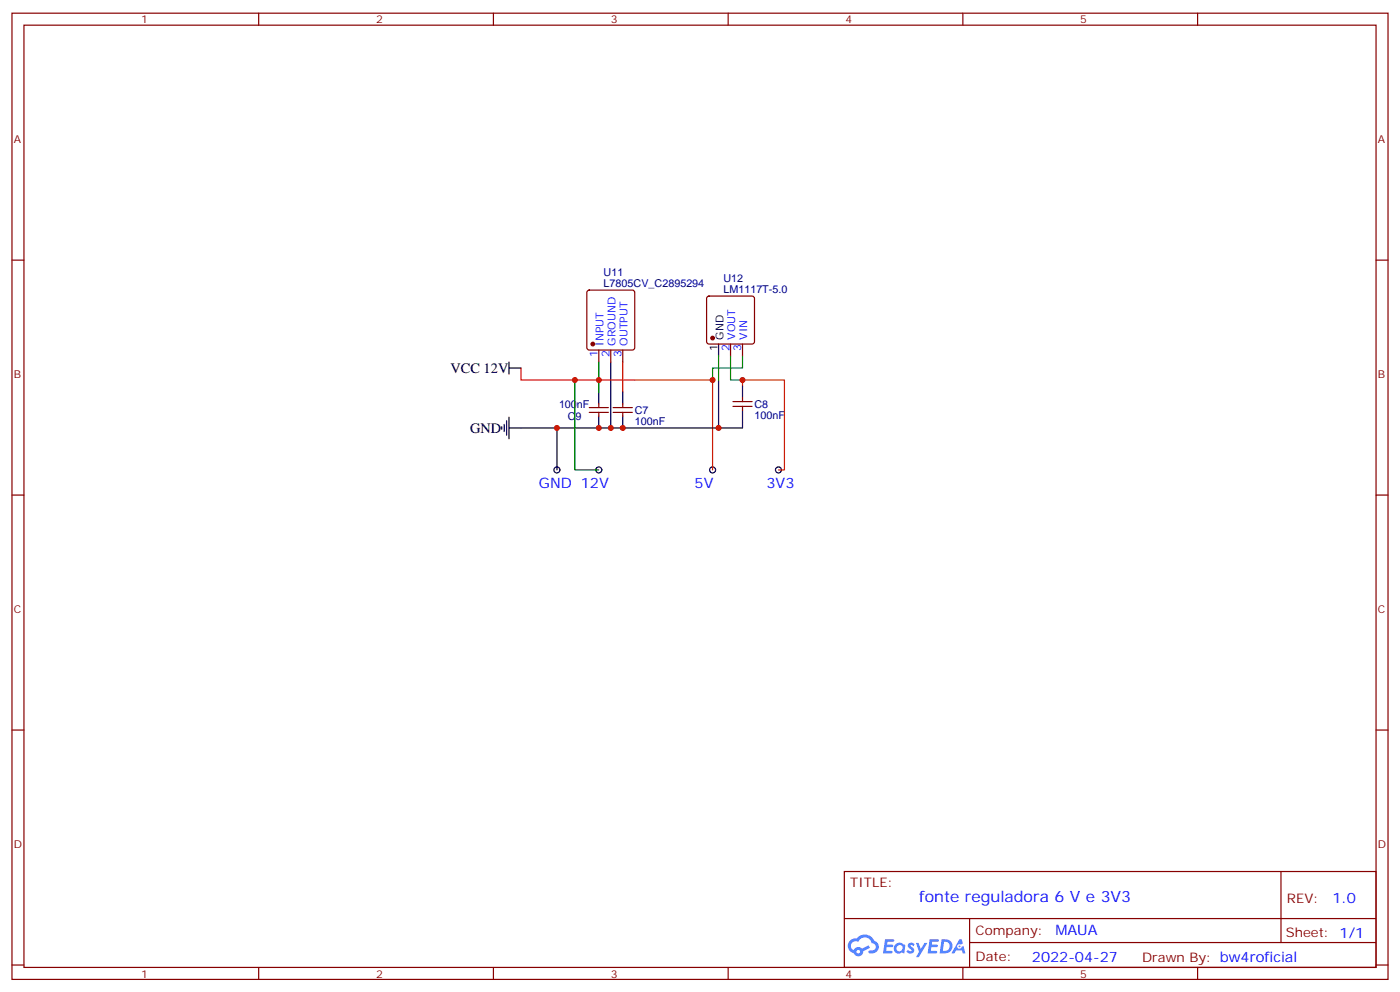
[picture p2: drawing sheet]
<svg xmlns="http://www.w3.org/2000/svg" width="412mm" height="292mm" viewBox="0 0 412 292" stroke-linecap="round" stroke-linejoin="round" font-family="sans-serif">
<g fill="none" stroke="#870000" stroke-width=".35">
<path d="M3.5 3.9h405.4v284.3h-405.4zM7.1 7.4h398.2v277.3h-398.2zM76.2 3.9v3.5M145.3 3.9v3.5M214.5 3.9v3.5M283.6 3.9v3.5M352.8 3.9v3.5M3.5 76.6h3.6M405.3 76.6h3.6M3.5 145.7h3.6M405.3 145.7h3.6M3.5 214.8h3.6"/>
<path d="M405.3 214.8h3.6M248.7 256.5h156.6v28.2h-156.6zM377.3 256.5v20.9M248.7 270.3h156.5M285.6 277.4h119.6M285.6 270.3v14.1M3.5 284h3.6M76.2 284.7v3.5M145.3 284.7v3.5M214.5 284.7v3.5M283.6 284.7v3.5M352.8 284.7v3.5"/>
<path d="M405.3 284h3.6"/>
</g>
<g fill="#5487ff">
<path d="M267.7 277.6a1.22 1.22 0 0 1 1.7 .3l-.4 .6a.47 .47 0 0 0-.3-.4 .47 .47 0 0 0-.5 .2l.1 .2a1.14 1.14 0 0 1 .8 1.8 1.14 1.14 0 0 1-1.9-.1l-.2-.1 .5-.6 .7 .4a.29 .29 0 0 0 .3-.2 .29 .29 0 0 0-.2-.3 1.04 1.04 0 0 1-.6-1.8z"/>
<path d="M260.7 276.4h2.4l.3 .2-.2 .5h-1.8l-.1 .9h1.5l.3 .4-.3 .3h-1.6l-.2 1.1 1.7 .1 .2 .3-.2 .3-2.6 .1z"/>
<path d="M273.8 276.4h2.4l.3 .2-.1 .5h-1.8l-.2 .9h1.6l.3 .4-.4 .3h-1.6l-.1 1.1 1.7 .1 .2 .3-.2 .3h-2.6z"/>
<path d="M282.6 276.4h.7l.3 1.3-.6 .3a.69 .69 0 0 0-1 .2 .69 .69 0 0 0 .4 1 .69 .69 0 0 0 .9-.6l.5-.3 .6 2.2h-.8l-.2-.8h-1.8l-.5 .8h-.8z"/>
<path d="M269.8 277.5h.8l.6 1.8 1.1-1.8h.9l-2.6 4.2h-.8l.9-1.6z"/>
<path d="M277.4 276.4l-.6 4.2h1.3a2.11 2.11 0 0 0 2.5-2.2 2.11 2.11 0 0 0-2.5-2zM278.1 277.1a1.39 1.39 0 0 1 1.7 1.5 1.39 1.39 0 0 1-1.8 1.2h-.3z"/>
<path d="M263.7 278a1.54 1.54 0 0 0-.1 2.2 1.54 1.54 0 0 0 2.2 .1l.6 .3 .3-2.3-.2-.3h-.4a1.49 1.49 0 0 0-2.4 0zM264 279a.94 .94 0 0 1 1.8 0 .94 .94 0 0 1-1.8 0z"/>
<path d="M250.4 276.8a2.18 2.18 0 0 0 1.1 3.7 1.44 1.44 0 0 0 1.6 .9 1.44 1.44 0 0 0 1.2-1.5l2-1-.5-.7-1.9 1a1.47 1.47 0 0 0-2.4 .4 1.39 1.39 0 0 1-.7-1.9 1.39 1.39 0 0 1 2-.5 2.12 2.12 0 0 1 2.2-1.3 2.12 2.12 0 0 1 1.9 1.7 1.14 1.14 0 0 1 1.1 1.4 1.14 1.14 0 0 1-1.7 .7 .43 .43 0 0 0-.5 .4 .43 .43 0 0 0 .4 .5 1.98 1.98 0 0 0 2.5-1.3 1.98 1.98 0 0 0-1.2-2.5 3.1 3.1 0 0 0-5.3-.7l-.9 .1zM252.3 280.1a.55 .55 0 0 1 1.1 0 .55 .55 0 0 1-1.1 0z"/>
<circle cx="282.6" cy="278.5" r=".26"/>
</g>
<g fill="none" stroke="#000" stroke-width=".35">
<path d="M149.9 106.5v3.6M149.9 108.3h3.6M176.4 115.4v3.5M179.9 106.5v19.4M183.4 115.4v3.5M211.7 111.8v14.1h-61.8M211.7 101.2v3.6M218.7 113.6v3.5M147.8 125.6v.7M148.5 124.9v2.1M149.2 123.8v4.3M149.9 122.8v6.3"/>
<path d="M164 125.9v12.4M176.4 122.4v3.5M183.4 122.4v3.5M218.7 120.6v5.3h-7"/>
<circle cx="164" cy="138.3" r=".88"/>
<circle cx="176.4" cy="138.3" r=".88"/>
<circle cx="209.9" cy="138.3" r=".88"/>
<circle cx="229.3" cy="138.3" r=".88"/>
</g>
<path d="M187 111.8h22.9v26.5M218.7 113.6v-1.8h12.4v26.5h-1.8" fill="none" stroke="#c30" stroke-width=".35"/>
<path d="M183.4 106.5v8.9" fill="none" stroke="#c00" stroke-width=".35"/>
<path d="M153.5 108.3v3.5h33.5" fill="none" stroke="#f00" stroke-width=".35"/>
<g fill="none" stroke="#870000" stroke-width=".35">
<path d="M173.1 85.6l.5-.2h12.7l.5 .2 .2 .5v16.2l-.3 .5-.4 .2h-12.7l-.5-.2-.2-.5v-16.2zM208.4 87.3l.4-.2h12.7l.5 .2 .2 .5v12.7l-.2 .5-.5 .2h-12.7l-.5-.2-.2-.5v-12.7zM173.6 119.9h5.6M176.4 103v3.5M176.4 118.9v1M179.9 103v3.5M180.6 119.9h5.7M183.4 103v3.5M183.4 118.9v1M215.2 101.2v3.6M215.9 119.6h5.6M215.9 118.2h5.6"/>
<path d="M218.7 101.2v3.6M218.7 117.1v1.1M218.7 119.6v1M173.6 121.4h5.6M176.4 121.4v1M180.6 121.4h5.7M183.4 121.4v1"/>
</g>
<g fill="#870000" stroke="#870000" stroke-width=".35">
<circle cx="174.6" cy="101.2" r=".53"/>
<circle cx="209.9" cy="99.5" r=".53"/>
</g>
<path d="M169.3 111.8v26.5h7.1M176.4 106.5v8.9M211.7 104.8v7M215.2 104.8v7h3.5M218.7 104.8v3.5h-8.8v3.5" fill="none" stroke="#008700" stroke-width=".35"/>
<g fill="#c00">
<circle cx="179.9" cy="125.9" r=".88"/>
<circle cx="211.7" cy="125.9" r=".88"/>
<circle cx="164" cy="125.9" r=".88"/>
<circle cx="209.9" cy="111.8" r=".88"/>
<circle cx="176.4" cy="111.8" r=".88"/>
<circle cx="176.4" cy="125.9" r=".88"/>
<circle cx="183.4" cy="125.9" r=".88"/>
<circle cx="218.7" cy="111.8" r=".88"/>
<circle cx="169.3" cy="111.8" r=".88"/>
</g>
<text font-size="4.6" fill="#00f" x="270.8" y="265.5">fonte reguladora 6 V e 3V3</text>
<g font-size="4.2">
<text x="132.7" y="109.7">VCC 12V</text>
<text x="138.5" y="127.4">GND</text>
</g>
<g font-size="4.2" fill="#00f">
<text x="158.7" y="143.6">GND 12V</text>
<text x="204.6" y="143.6">5V</text>
<text x="225.8" y="143.6">3V3</text>
<text x="392.5" y="265.7">1.0</text>
<text x="310.9" y="275.3">MAUA</text>
<text x="304" y="283.1">2022-04-27</text>
</g>
<g font-size="3.9" fill="#800">
<text x="250.5" y="261.1">TITLE:</text>
<text x="379.1" y="265.7">REV:</text>
<text x="287.4" y="275.3">Company:</text>
<text x="378.7" y="275.9">Sheet: 1/1</text>
<text x="287.4" y="282.9">Date:</text>
<text x="336.4" y="283">Drawn By: bw4roficial</text>
</g>
<g font-size="3.2" fill="#800">
<text x="41.6" y="6.9">1</text>
<text x="110.8" y="6.9">2</text>
<text x="179.9" y="6.9">3</text>
<text x="249.1" y="6.9">4</text>
<text x="318.2" y="6.9">5</text>
<text x="4.1" y="42">A</text>
<text x="405.9" y="42">A</text>
<text x="4.1" y="111.1">B</text>
<text x="405.9" y="111.1">B</text>
<text x="4.1" y="180.3">C</text>
<text x="405.9" y="180.3">C</text>
<text x="4.1" y="249.4">D</text>
<text x="405.9" y="249.4">D</text>
<text x="41.6" y="287.7">1</text>
<text x="110.8" y="287.7">2</text>
<text x="179.9" y="287.7">3</text>
<text x="249.1" y="287.7">4</text>
<text x="318.2" y="287.7">5</text>
</g>
<g font-size="3.2" fill="#000080">
<text x="177.8" y="81.1">U11</text>
<text x="213.1" y="83">U12</text>
<text x="177.8" y="84.3">L7805CV_C2895294</text>
<text x="213.1" y="86.1">LM1117T-5.0</text>
<text x="164.7" y="120">100nF</text>
<text x="167.2" y="123.6">C9</text>
<text x="187" y="125">100nF</text>
<text x="187" y="121.8">C7</text>
<text x="222.2" y="123.2">100nF</text>
<text x="222.3" y="120.1">C8</text>
</g>
<g font-size="3.2" fill="#00f">
<text x="177.8" y="101.7" transform="rotate(-90 177.8 101.7)">INPUT</text>
<text x="181.3" y="101.7" transform="rotate(-90 181.3 101.7)">GROUND</text>
<text x="184.9" y="101.7" transform="rotate(-90 184.9 101.7)">OUTPUT</text>
<text x="216.6" y="99.9" transform="rotate(-90 216.6 99.9)">VOUT</text>
<text x="220.1" y="99.9" transform="rotate(-90 220.1 99.9)">VIN</text>
<text x="176" y="105.2" transform="rotate(-90 176 105.2)">1</text>
<text x="179.6" y="105.2" transform="rotate(-90 179.6 105.2)">2</text>
<text x="183.1" y="105.2" transform="rotate(-90 183.1 105.2)">3</text>
<text x="214.8" y="103.4" transform="rotate(-90 214.8 103.4)">2</text>
<text x="218.4" y="103.4" transform="rotate(-90 218.4 103.4)">3</text>
</g>
<g font-size="3.2">
<text x="213.1" y="99.9" transform="rotate(-90 213.1 99.9)">GND</text>
<text x="211.3" y="103.4" transform="rotate(-90 211.3 103.4)">1</text>
</g>
</svg>
